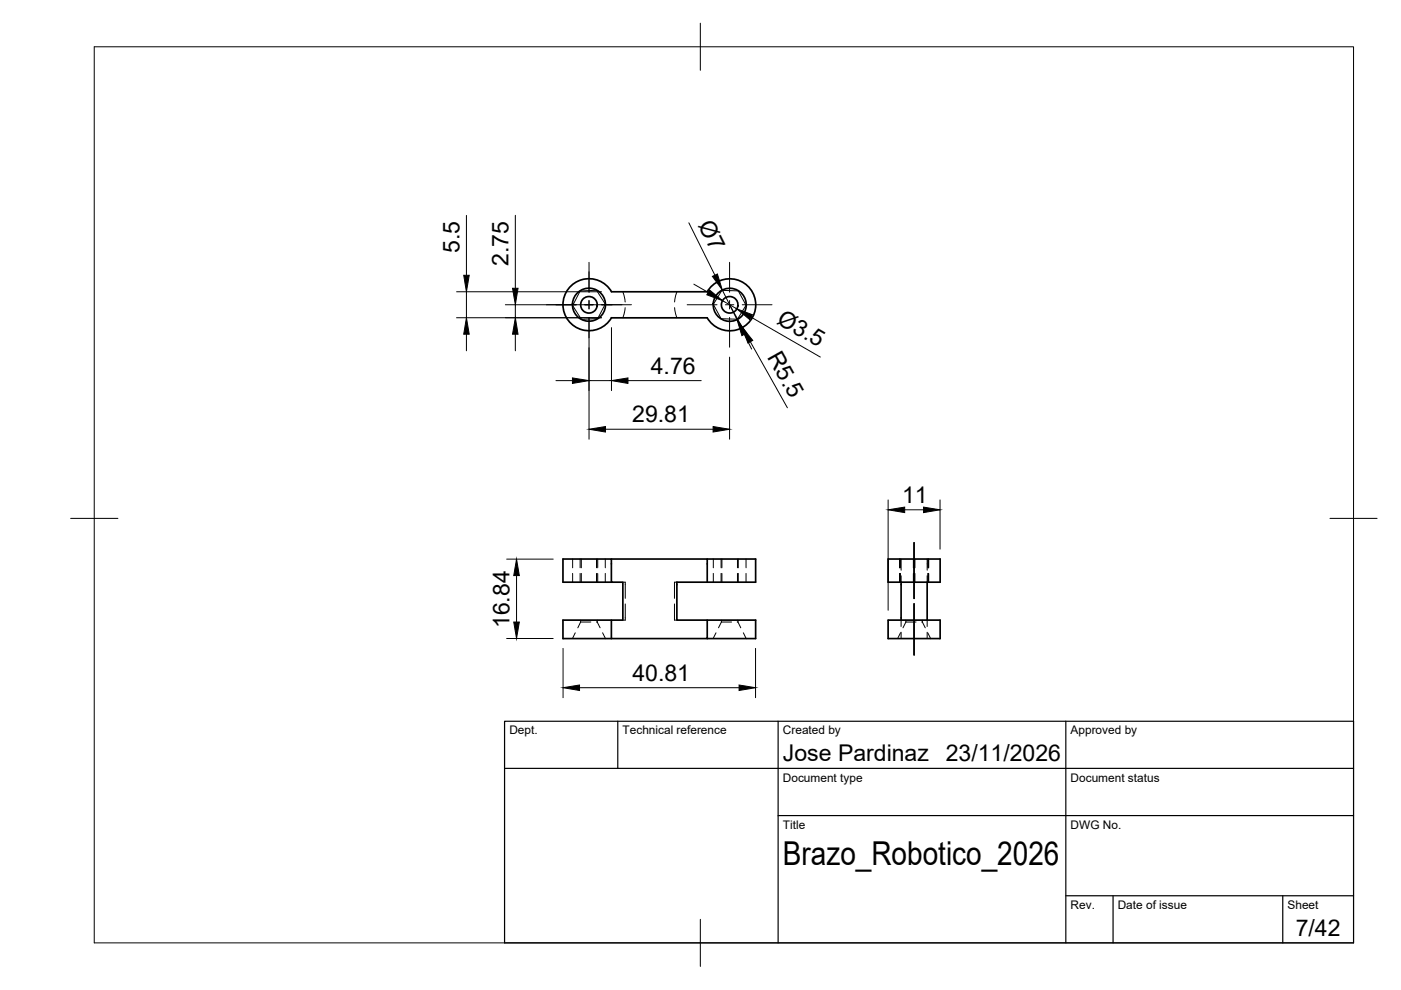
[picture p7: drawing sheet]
<svg xmlns="http://www.w3.org/2000/svg" width="297mm" height="210mm" viewBox="0 0 297 210" stroke-linecap="round" stroke-linejoin="round" font-family="sans-serif">
<!-- layer: Hidden -->
<g fill="none" stroke="#000" stroke-width=".21">
<path d="M123 61.7l3.5-.2 1.8 3-1.6 3.1-3.4 .1-1.9-2.9zM132.1 61.9l.4 2.1M132.5 65.2l-.4 2.2M143 65.2l.5 2.2M143.5 61.9l-.5 2.1M153.1 61.6l3.4 .1 1.7 3-1.8 3-3.5-.1-1.7-3.1zM121.4 118.5v1.9M123 118.5v1.9M123.3 118.5v1.9M126.5 118.5v1.9M126.7 118.5v1.9M128.3 118.5v1.9"/>
<path d="M151.2 118.5v1.9M152.9 118.5v1.9M153.1 118.5v1.9M156.4 118.5v1.9M156.5 118.5v1.9M158.2 118.5v1.9M190.7 118.5v1.9M190.8 118.5v1.9M190.9 118.5v1.9M191.1 118.5v2.4M193.7 118.5v1.9M193.9 118.5v1.9"/>
<path d="M194 118.5v1.9M196.6 118.5v2.4M196.7 118.5v1.9M196.9 118.5v1.9M121.4 121.6v1.8M122 134.2l-.6 1.2M123 121.6v1.8M123.1 131.9h2.2M123.1 131.9l-.6 1.2M123.1 131.5v.4M123.3 121.6v1.8M126.5 131.9h.1"/>
<path d="M126.5 121.6v1.8M126.6 131.9l.6 1.2M126.6 131.5v.4M126.7 121.6v1.8M127.8 134.2l.6 1.2M128.3 121.6v1.8M132.1 123.4h.5v3.5M132.6 128.1v3.4h-.5M143 128.1v3.4h.5M143.5 123.4h-.5v3.5M151.2 121.6v1.8M151.8 134.2l-.6 1.2"/>
<path d="M152.9 121.6v1.8M153 131.9h2.1M153 131.9l-.7 1.2M153 131.5v.4M153.1 121.6v1.8M156.3 131.9h.2M156.4 121.6v1.8M156.5 131.9l.6 1.2M156.5 131.5v.4M156.5 121.6v1.8M157.6 134.2l.6 1.2M158.2 121.6v1.8"/>
<path d="M190.7 121.6v1.8M190.8 121.6v1.8M190.9 121.6v1.8M190.9 134.2l-.6 1.2M191.1 122.1v1.3M191.1 131.5v1.3M191.1 134v1.4M192.1 131.9h2.1M192.1 131.9l-.6 1.2M192.1 131.5v.4M193.7 121.6v1.8M193.9 121.6v1.8"/>
<path d="M194 121.6v1.8M195.4 131.9h.2M195.6 131.9l.6 1.2M195.6 131.5v.4M196.6 122.1v1.3M196.6 131.5v1.3M196.6 134v1.4M196.7 134.2l.6 1.2M196.7 121.6v1.8M196.9 121.6v1.8"/>
</g>
<!-- layer: Visible -->
<g fill="none" stroke="#000" stroke-width=".36">
<path d="M120.7 60.9a5.5 5.5 0 0 1 8.9 1h20.3a5.5 5.5 0 0 1 8.4-1.5 5.5 5.5 0 0 1 0 8.4 5.5 5.5 0 0 1-8.4-1.4h-20.3a5.5 5.5 0 0 1-8 1.7 5.5 5.5 0 0 1-.9-8.2zM129.6 118.5h20.3v4.9M149.9 118.5h10.3v4.9h-16.7v8.1h6.4v3.9h-20.3v-3.9h2.5v-8.1h-2.5v-4.9h-10.2v4.9h10.2M188.3 118.5h11v4.9h-11zM129.6 131.5h-10.2v3.9h10.2M149.9 131.5h10.3v3.9h-10.3M188.3 131.5h11v3.9h-11zM191.1 123.4v8.1M196.6 123.4v8.1"/>
<circle cx="124.9" cy="64.6" r="1.75"/>
<circle cx="124.9" cy="64.6" r="3.5"/>
<circle cx="154.7" cy="64.6" r="1.75"/>
<circle cx="154.7" cy="64.6" r="3.5"/>
</g>
<!-- layer: BORDER -->
<path d="M20 9.9h267v190h-267zM148.5 4.9v10M15 109.9h10M282 109.9h10M148.5 194.9v10" fill="none" stroke="#000" stroke-width=".21"/>
<!-- layer: TITLEBLOCK -->
<path d="M107 152.9h180v47h-180zM131 152.9v10M165 152.9v47M226 152.9v47M107 162.9h180M165 172.9h122M226 189.9h61M236 189.9v10M272 189.9v10" fill="none" stroke="#000" stroke-width=".25"/>
<!-- layer: Smart Centers -->
<g fill="none" stroke="#000" stroke-width=".21">
<path d="M124.9 55.6v6.3M154.7 55.6v6.3M115.9 64.6h6.3M124 64.6h1.8M124.9 63.7v1.8M124.9 67.3v6.3M127.6 64.6h6.3M145.7 64.6h6.3M153.8 64.6h1.8M154.7 63.7v1.8M154.7 67.3v6.3M157.4 64.6h6.3"/>
<path d="M193.8 115v11.9M193.8 128v10.9"/>
</g>
<!-- layer: FD_Dimensions -->
<g fill="none" stroke="#000" stroke-width=".21">
<path d="M98.9 45.7v12.7M109.3 45.6v15.5M146 47.2l5.6 11.1M96.8 67.4h30.7M96.8 61.9h30.7M98.9 61.9v5.5M98.9 70.9v3.5M107.1 64.6h22.7M109.3 64.6v2.8M109.3 70.9v3.5M124.9 73.7v19.4M129.6 69.5v13.3"/>
<path d="M147.1 60.3l3 1.7M153.1 61.5l3.2 6.2M153.2 63.7l3 1.8M154.7 75.7v17.4M154.7 64.6l2.7 4.8M157.8 70.9l1.6 3.1M159.1 72.5l7.8 14M159.2 67.2l14.7 8.5M117.9 80.7h3.5M124.9 80.7h4.7M128.4 91h22.8M133.1 80.7h15.6"/>
<path d="M107.4 118.5h9.9M188.3 106v23.4M191.8 108.1h4M199.3 106v10.4M107.4 135.4h9.9M109.5 122v9.9M119.4 137.5v10.4M160.2 137.5v10.4M122.9 145.8h33.8"/>
</g>
<g fill="#000" stroke="#000" stroke-width=".21">
<path d="M98.3 58.4h1.2l-.6 3.5zM151 58.6l1.1-.5 1 3.4zM98.9 67.4l.6 3.5h-1.2zM109.3 67.4l.5 3.5h-1.1zM108.7 61.1h1.1l-.5 3.5zM150.4 61.5l2.8 2.2-3.3-1.2zM156.3 67.7l2 2.9-1 .6zM156.2 65.5l3.3 1.2-.6 1zM157.4 69.4l2.2 2.8-1 .5zM121.4 80.1l3.5 .6-3.5 .6zM124.9 91l3.5-.6v1.2zM129.6 80.7l3.5-.6v1.2z"/>
<path d="M151.2 90.4l3.5 .6-3.5 .6zM188.3 108.1l3.5-.6v1.2zM195.8 107.5l3.5 .6-3.5 .6zM108.9 131.9h1.2l-.6 3.5zM109.5 118.5l.6 3.5h-1.2zM119.4 145.8l3.5-.6v1.2zM156.7 145.2l3.5 .6-3.5 .6z"/>
</g>
<text font-size="7" x="166" y="183.4">Brazo_Robotico_2026</text>
<g font-size="4.9">
<text x="148" y="47.6" transform="rotate(64 148 47.6)">Ø7</text>
<text x="97.4" y="53.7" transform="rotate(-90 97.4 53.7)">5.5</text>
<text x="107.8" y="56.4" transform="rotate(-90 107.8 56.4)">2.75</text>
<text x="164.5" y="68.5" transform="rotate(30 164.5 68.5)">Ø3.5</text>
<text x="162.6" y="75.7" transform="rotate(61 162.6 75.7)">R5.5</text>
<text x="138" y="79.2">4.76</text>
<text x="134" y="89.6">29.81</text>
<text x="191.3" y="106.7">11</text>
<text x="108.1" y="133.2" transform="rotate(-90 108.1 133.2)">16.84</text>
<text x="134.1" y="144.3">40.81</text>
<text x="166" y="161.4">Jose Pardinaz</text>
<text x="200.5" y="161.4">23/11/2026</text>
<text x="274.7" y="198.6">7/42</text>
</g>
<g font-size="2.5">
<text x="108" y="155.7">Dept.</text>
<text x="132" y="155.7">Technical reference</text>
<text x="166" y="155.7">Created by</text>
<text x="227" y="155.7">Approved by</text>
<text x="166" y="165.7">Document type</text>
<text x="227" y="165.7">Document status</text>
<text x="166" y="175.7">Title</text>
<text x="227" y="175.7">DWG No.</text>
<text x="227" y="192.7">Rev.</text>
<text x="237" y="192.7">Date of issue</text>
<text x="273" y="192.7">Sheet</text>
</g>
</svg>
